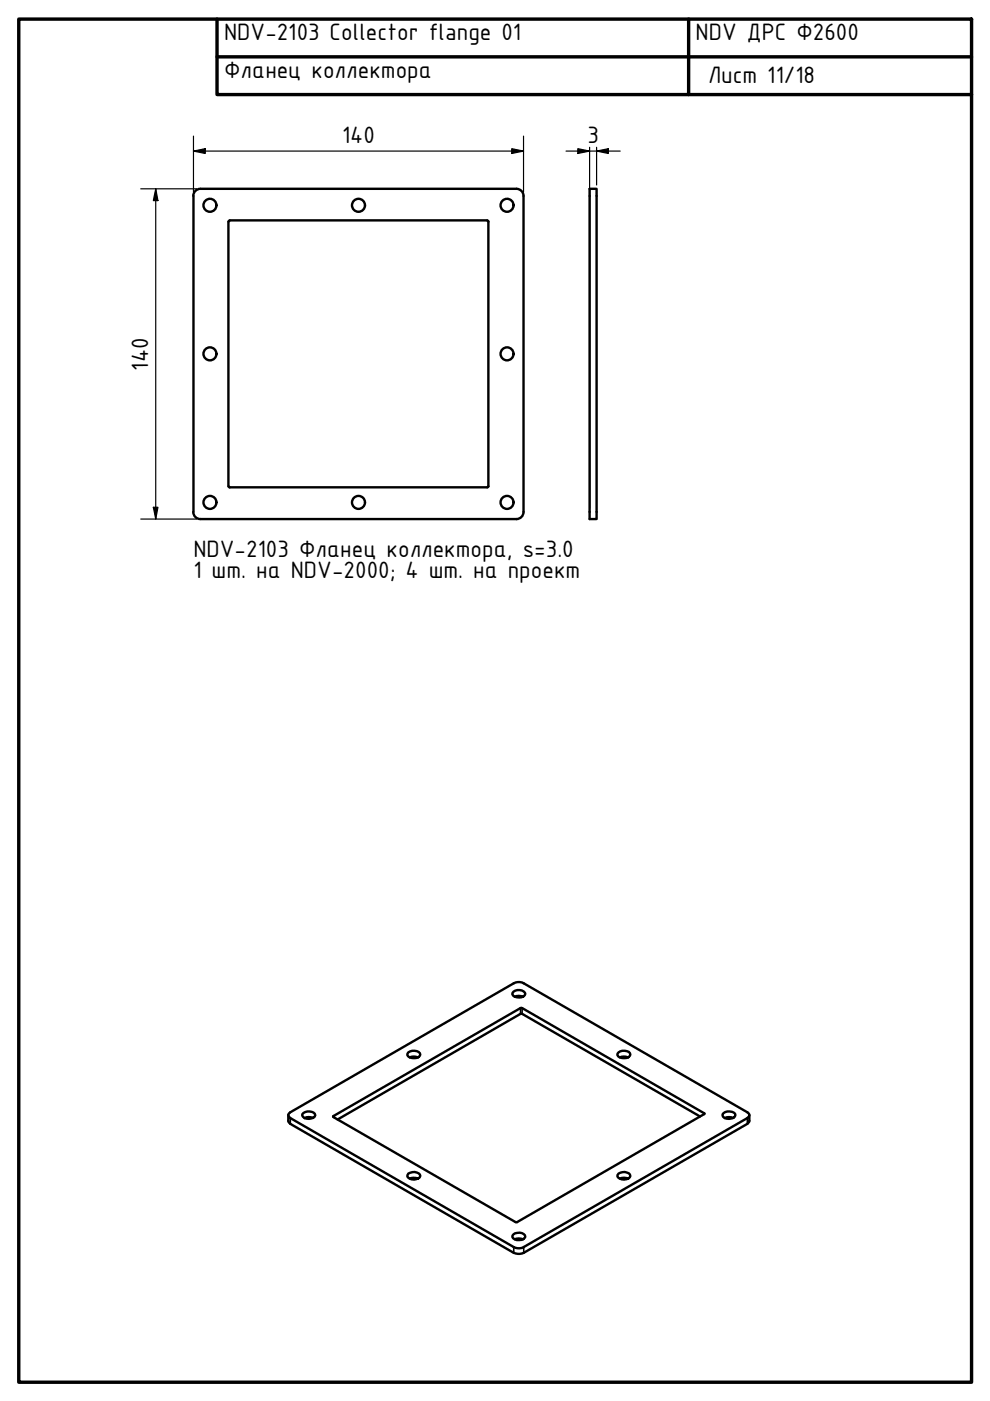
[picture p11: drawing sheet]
<svg xmlns="http://www.w3.org/2000/svg" width="210mm" height="297mm" viewBox="0 0 210 297" stroke-linecap="round" stroke-linejoin="round" font-family="sans-serif">
<!-- layer: Visible (ISO) -->
<g fill="none" stroke="#000" stroke-width=".51">
<path d="M41 41.6v66.9M42.5 40a1.5 1.5 0 0 0-1.5 1.5M42.5 40h67a1.5 1.5 0 0 1 1.5 1.5v67M48.4 47l.1 56.1 .2 .2M48.7 46.7h54.6M48.7 46.8l-.2 .2M103.3 46.8l.2 .2M103.5 47v56.3h-54.8M125 40h1.5v70.1h-1.5zM41 108.5a1.5 1.5 0 0 0 1.5 1.6M111 108.5a1.5 1.5 0 0 1-1.5 1.6h-67M108.9 210.3a1.66 1.66 0 0 1 2.5 .5 1.7 1.7 0 0 1-2.8 0z"/>
<path d="M109.1 211.3a2.31 2.31 0 0 1 1.8 0M61.1 236.4l.1 1.5 .4 .4 47.3 27.3 .9 .2 1.2-.2 47.5-27.3 .3-.4 .1-1.5M61.3 236l47.6-27.5a2.25 2.25 0 0 1 2.1 0l47.5 27.3 .4 .5v.2l-.4 .6-47.5 27.3a2.22 2.22 0 0 1-2.1 0l-47.3-27.3-.5-.6zM64.3 236a1.96 1.96 0 0 1 2.5 .2v.3a1.67 1.67 0 0 1-2.7 0v-.3zM64.6 237.1a1.97 1.97 0 0 1 1.7 0M70.7 236.6l39.8-22.9 38.9 22.4-39.9 23.1-38.8-22.4zM86.6 223.1a1.96 1.96 0 0 1 2.4 .2l.1 .3a1.67 1.67 0 0 1-2.7 .1zM86.9 224.2a2.31 2.31 0 0 1 1.7 0M131.1 223.1a1.91 1.91 0 0 1 2.5 .2v.3a1.64 1.64 0 0 1-2.5 .4l-.2-.3zM131.4 224.2a2.31 2.31 0 0 1 1.7 0M148.4 236.7l-37.9-21.8-38.9 22.4M153.4 236a1.98 1.98 0 0 1 2.5 .2v.3a1.63 1.63 0 0 1-2.7 0v-.3z"/>
<path d="M153.7 237.1a1.88 1.88 0 0 1 1.7 0M86.6 248.8a1.7 1.7 0 0 1 2.5 .5 1.67 1.67 0 0 1-2.7 .1zM86.9 249.9a2.31 2.31 0 0 1 1.7 0M131.1 248.8a1.84 1.84 0 0 1 2.5 .2v.3a1.67 1.67 0 0 1-2.7 .1zM131.4 249.9a2.31 2.31 0 0 1 1.7 0M108.9 261.7a1.66 1.66 0 0 1 2.5 .5 1.7 1.7 0 0 1-2.8 0zM109.1 262.7a2.31 2.31 0 0 1 1.8 0"/>
<circle cx="44.5" cy="43.5" r="1.38"/>
<circle cx="76" cy="43.5" r="1.38"/>
<circle cx="107.5" cy="43.5" r="1.38"/>
<circle cx="44.5" cy="75" r="1.38"/>
<circle cx="107.5" cy="75" r="1.38"/>
<circle cx="44.5" cy="106.5" r="1.38"/>
<circle cx="76" cy="106.5" r="1.38"/>
<circle cx="107.5" cy="106.5" r="1.38"/>
</g>
<!-- layer: Visible Narrow (ISO) -->
<path d="M110.4 213.7v1.3M110.7 213.7v1.3M61.6 237.1v1.2M70.7 236.6v.2M149.3 236v.2M158.5 237.1v1.2M108.9 264.4v1.2M111 264.4v1.2" fill="none" stroke="#000" stroke-width=".34"/>
<!-- layer: Border (ISO) -->
<path d="M4 4h202v289.1h-202zM46 4v16.1h160M46 12.1h160M146 4v16.1" fill="none" stroke="#000" stroke-width=".72"/>
<!-- layer: Dimension (ISO) -->
<g fill="none" stroke="#000" stroke-width=".25">
<path d="M41 32l2.5-.5v1zM41 32h70M41 28.9v11.9M108.5 31.5l2.5 .5-2.5 .5zM111 28.9v11.9M120 32h11.5M122.5 31.5l2.5 .5-2.5 .5zM125 31.2v76.5M126.5 32l2.5-.5v1zM126.5 31.2v8M29.8 40h11.9M33 40l.5 2.5h-1z"/>
<path d="M33 40v70.1M29.8 110.1h11.9M32.5 107.6h1l-.5 2.5z"/>
</g>
<path d="M41 32l2.5-.5v1zM108.5 31.5l2.5 .5-2.5 .5zM122.5 31.5l2.5 .5-2.5 .5zM126.5 32l2.5-.5v1zM33 40l.5 2.5h-1zM32.5 107.6h1l-.5 2.5z" fill="#000"/>
<g font-size="5.4">
<text x="47.5" y="8.5">NDV-2103 Collector flange 01</text>
<text x="147.5" y="8.5">NDV ДРС Ф2600</text>
<text x="47.5" y="16.5">Фланец коллектора</text>
<text x="150.1" y="17.6">Лист 11/18</text>
<text x="72.5" y="30.4">140</text>
<text x="124.5" y="30.4">3</text>
<text x="31.4" y="78.6" transform="rotate(-90 31.4 78.6)">140</text>
<text x="41" y="118.1">NDV-2103 Фланец коллектора, s=3.0</text>
<text x="41" y="122.5">1 шт. на NDV-2000; 4 шт. на проект</text>
</g>
</svg>
